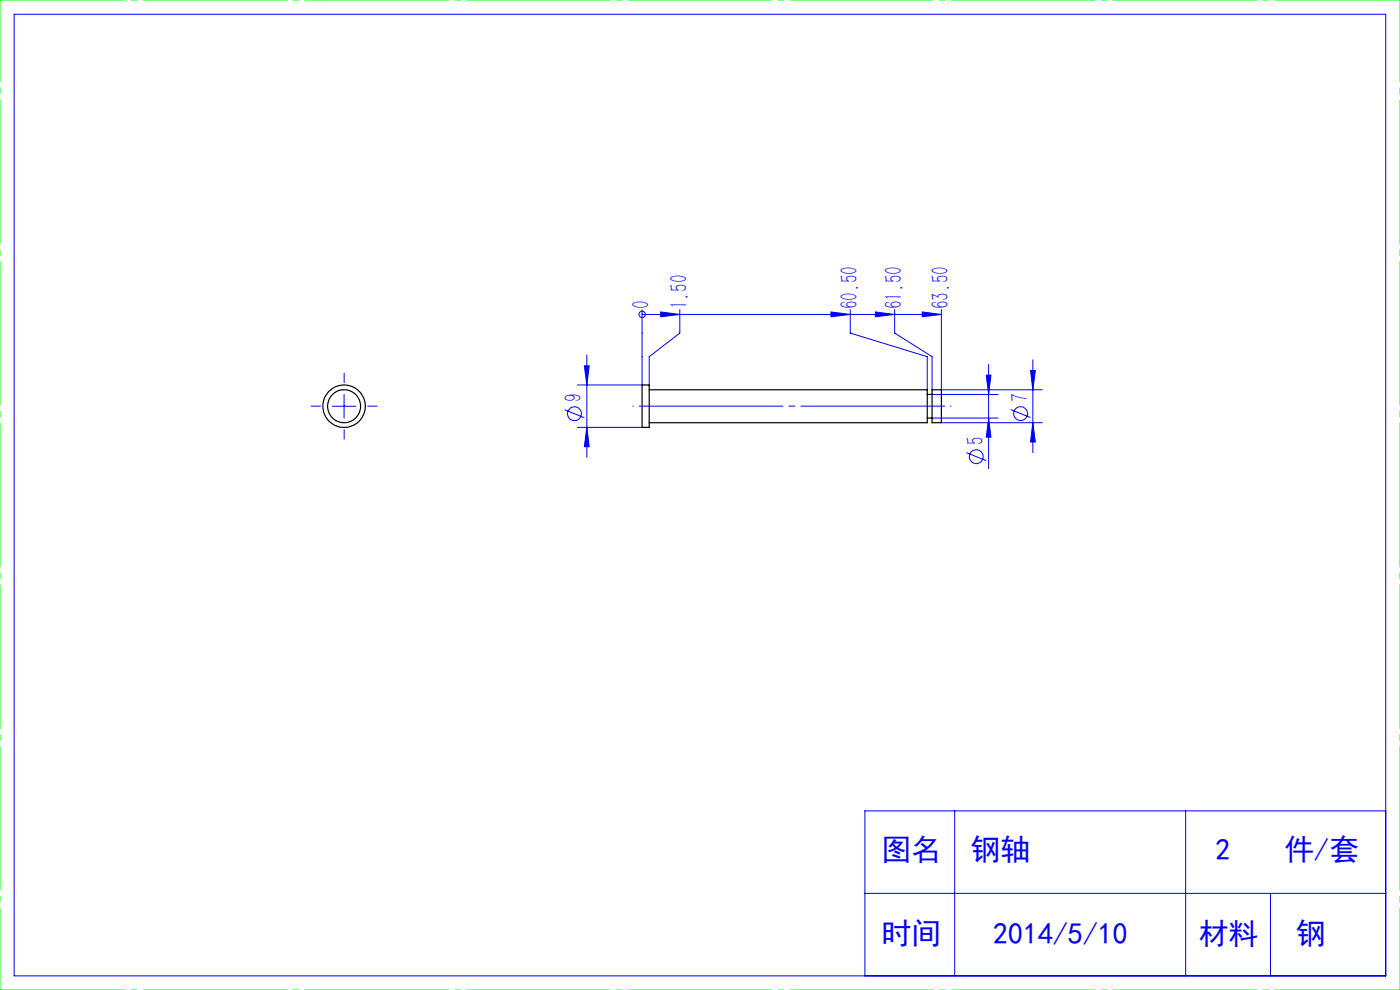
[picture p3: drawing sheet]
<svg xmlns="http://www.w3.org/2000/svg" width="297mm" height="210mm" viewBox="0 0 297 210" stroke-linecap="round" stroke-linejoin="round" font-family="sans-serif">
<g fill="none" stroke="#00f" stroke-width=".21">
<path d="M3 3h291v204h-291zM124 77.6h1l-.5 4.1zM124.5 75.3v21.7M136.2 66.7h.1M136.2 65.7v16h-13.7M136.2 66.7h63.5M140.2 66.2l4 .5-4 .5zM144.2 65.7v5l-6.5 5v6M176.3 66.2l4.1 .5-4.1 .5zM180.4 65.7v5l16.3 5v7M185.7 66.2l4.1 .5-4.1 .5zM189.8 65.7v5l7.9 5v7"/>
<path d="M195.7 66.2l4 .5-4 .5zM199.7 65.7v17h21.4M209.2 79.6h1l-.5 4.1zM209.7 77.3v22.1M218.6 78.6h1l-.5 4.1zM219.1 76.3v19.7M70.5 86.2h5M73 83.7v5M119.8 86.9l4.2 1.7M122.5 90.7h13.7M124.5 90.7l.5 4h-1zM197.7 88.7h14"/>
<path d="M197.7 83.7h14M199.7 89.7h21.4M205 96l4.2 1.7M209.7 88.7l.5 4h-1zM214.4 86.9l4.2 1.7M219.1 89.7l.5 4.1h-1zM202.5 172v35M251.5 172v35M294 172h-110.5v35M183.5 189.5h110.5M269.5 189.5v17.5"/>
<circle cx="136.2" cy="66.7" r=".68"/>
<circle cx="121.9" cy="87.8" r="1.47"/>
<circle cx="207.1" cy="96.9" r="1.47"/>
<circle cx="216.5" cy="87.7" r="1.45"/>
</g>
<path d="M68 86.2h-2M73 81.2v-2M73 91.2v2M78 86.2h2" fill="none" stroke="#00f" stroke-width=".21" stroke-dasharray="30.5 1.3 1.3 1.3"/>
<path d="M201.7 86.2h-67.5" fill="none" stroke="#00f" stroke-width=".21" stroke-dasharray="30.5 1.3 1.3 1.3" stroke-dashoffset="-1.4"/>
<path d="M0 0h297M0 210h297" fill="none" stroke="#0f0" stroke-width=".21" stroke-dasharray="30.5 1.3 1.3 1.3" stroke-dashoffset="3.9"/>
<path d="M0 210v-210M297 210v-210" fill="none" stroke="#0f0" stroke-width=".21" stroke-dasharray="30.5 1.3 1.3 1.3" stroke-dashoffset="13.1"/>
<g fill="#00f">
<path d="M140.2 66.2l4 .5-4 .5zM176.3 66.2l4.1 .5-4.1 .5zM185.7 66.2l4.1 .5-4.1 .5zM195.7 66.2l4 .5-4 .5z"/>
<path d="M209.7 88.7l.5 4h-1zM209.2 79.6h1l-.5 4.1z"/>
<path d="M218.6 78.6h1l-.5 4.1zM219.1 89.7l.5 4.1h-1zM124 77.6h1l-.5 4.1zM124.5 90.7l.5 4h-1z"/>
</g>
<g fill="none" stroke="#000" stroke-width=".25">
<path d="M136.2 81.7h1.5v9h-1.5zM137.7 82.7h59v7h-59M196.7 83.7h1M196.7 88.7h1M197.7 82.7h2v7h-2z"/>
<circle cx="73" cy="86.2" r="3.5"/>
<circle cx="73" cy="86.2" r="4.5"/>
</g>
<g font-size="6.3" fill="#00f">
<text x="187" y="182.5">图名</text>
<text x="205.9" y="182.5">钢轴</text>
<text x="257.8" y="182.5">2</text>
<text x="272.5" y="182.5">件/套</text>
<text x="187" y="200.3">时间</text>
<text x="210.7" y="200.3">2014/5/10</text>
<text x="254.3" y="200.3">材料</text>
<text x="274.9" y="200.3">钢</text>
</g>
<g font-size="5.3" fill="#00f">
<text x="137.8" y="65.6" transform="rotate(-90 137.8 65.6)">0</text>
<text x="145.8" y="65.6" transform="rotate(-90 145.8 65.6)">1.50</text>
<text x="182" y="65.6" transform="rotate(-90 182 65.6)">60.50</text>
<text x="191.4" y="65.6" transform="rotate(-90 191.4 65.6)">61.50</text>
<text x="201.3" y="65.6" transform="rotate(-90 201.3 65.6)">63.50</text>
<text x="123.4" y="85.3" transform="rotate(-90 123.4 85.3)">9</text>
<text x="218.1" y="85.3" transform="rotate(-90 218.1 85.3)">7</text>
<text x="208.7" y="94.4" transform="rotate(-90 208.7 94.4)">5</text>
</g>
</svg>
